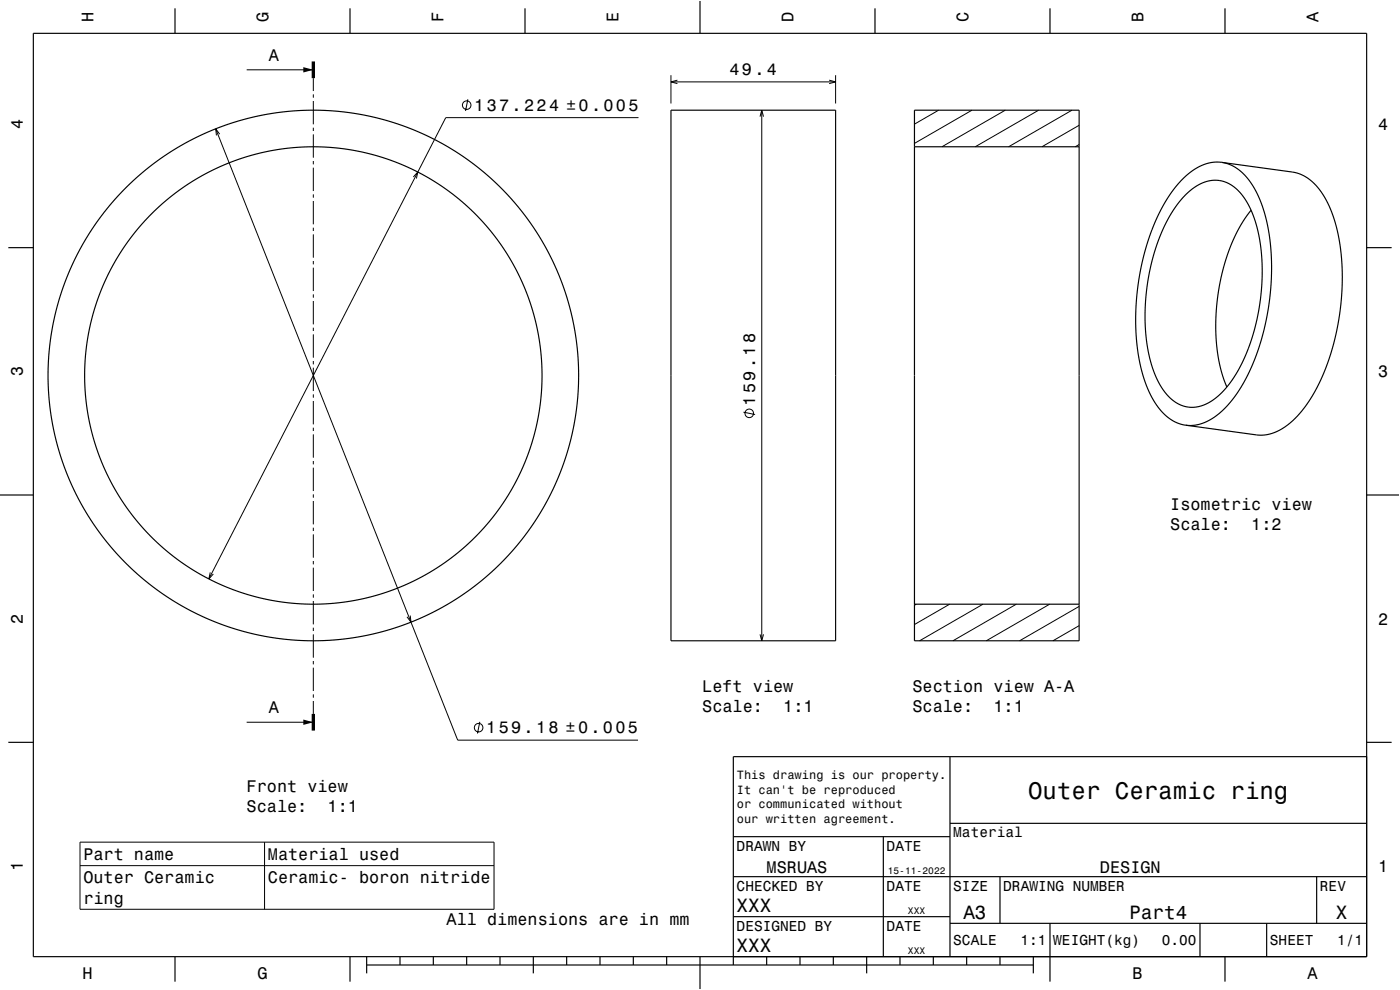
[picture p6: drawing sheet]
<svg xmlns="http://www.w3.org/2000/svg" width="420mm" height="297mm" viewBox="0 0 420 297" stroke-linecap="round" stroke-linejoin="round" font-family="sans-serif">
<g fill="none" stroke="#000" stroke-width=".3">
<path d="M64.7 38.6l72.6 183.4h54.1M74 20.9h20M94 23.4v3.9M94 28.3v1M94 30.3v7M94 38.3v1M140.4 29.8l-.7 3.5M191.6 35.3h-57.9l-71 138.4M201.3 22.6v8.5M201.3 24.6h49.4M203.2 24l-1.9 .6 1.9 .5M228 35l.5-1.9 .5 1.9"/>
<path d="M228.5 33.1v159.1M248.8 24l1.9 .6-1.9 .5M250.7 22.6v8.5M281.6 33.1l-7.3 4.1M291.6 33.1l-17.3 9.9M301.6 33.1l-19 10.9M311.6 33.1l-19 10.9M321.6 33.1l-19 10.9M323.7 37.6l-11.1 6.4M65.9 40.2l-1.2-1.6 .2 2M94 40.3v7M94 48.3v1"/>
<path d="M94 50.3v7M94 58.3v1M124 53.1l1.3-1.5-.4 2M323.7 43.4l-1.1 .6M94 60.3v7M94 68.3v1M94 70.3v7M94 78.3v1M94 80.3v7M94 88.3v1M94 90.3v7M94 98.3v1"/>
<path d="M94 100.3v7M94 108.3v1M94 110.3v7M94 118.3v1M94 120.3v7M94 128.3v1M94 130.3v7M94 138.3v1M223 123.7l3.5 .7M94 140.3v7M94 148.3v1M94 150.3v7"/>
<path d="M94 158.3v1M63.1 171.7l-.4 2 1.3-1.5M94 160.3v7M94 168.3v1M94 170.3v7M94 178.3v1M94 180.3v7M94 188.3v1M94 190.3v7M94 198.3v1M123.1 184.7l.2 1.9-1.2-1.6M228 190.3l.5 1.9 .5-1.9"/>
<path d="M274.9 181.3l-.6 .3M284.9 181.3l-10.6 6.1M294.9 181.3l-19 10.9M304.9 181.3l-19 10.9M314.9 181.3l-19 10.9M323.7 187.7l-7.8 4.5M323.7 181.9l-17.8 10.3M74 216.7h20M94 200.3v7M94 208.3v1M94 210.3v3.9M143.9 216.5l-.7 3.5"/>
<path d="M24 252.6h124.2v20.2h-124.2zM24 259.7h124.2M79.4 252.6v20.2"/>
<circle cx="140" cy="31.5" r="1.28"/>
<circle cx="224.8" cy="124" r="1.28"/>
<circle cx="143.6" cy="218.3" r="1.28"/>
</g>
<g fill="none" stroke="#000" stroke-width=".35">
<path d="M10 10h400v277h-400zM52.5 2.5v7.5M105 2.5v7.5M157.5 2.5v7.5M210 0v10M262.5 2.5v7.5M315 2.5v7.5M367.5 2.5v7.5M201.3 33.1h49.4v159.1h-49.4zM274.3 33.1h49.4v159.1h-49.4zM274.3 44h49.4M355.8 58.4l1.8-1.7 2.1-1.3 2-.9 2-.4h2l1.9 .5 1.9 1 1.5 1.2 1.6 1.6 1.5 2.3 2.3 5.2 1.5 6.1 .7 7.2-.2 7.6-1 7.4-1.9 7.6-2.8 6.9-3.1 5.4-3.6 4.2-2 1.6-2 1.2-2 .8-1.9 .3-2.9-.3-2.7-1.3-2.3-2.1-2.2-3-1.6-3.4-1.5-4.6-.9-5.1-.5-5.4 .1-5.6 .6-5.7 1-5.7 1.5-5.4 1.8-5 2.3-4.5 2.4-3.7z"/>
<path d="M366.5 48.7l1.8 .4 1.9 .9 1.9 1.3 1.5 1.4 1.4 1.8 1.5 2.4 2.4 5.5 1.5 6 .9 7.3 .1 7.7-.7 7.7-1.5 7.8-2.1 6.9-2.8 6.7-3.4 5.7-3.6 4.4-2.1 1.9-1.9 1.3-3.7 1.5-1.8 .3h-2.1M366.5 48.7l-2.1-.1-1.8 .3-3.7 1.6-1.9 1.3-2.1 1.8-3.7 4.4-3.3 5.7-2.7 6.4-2.3 7.3-1.4 7.9-.7 7.6v7.5l.9 7.3 1.6 6.3 2.4 5.4 2.8 4.1 1.7 1.6 1.7 1.1 1.9 .9 1.9 .5M366.5 48.7l22.4 3.2 1.7 .6 1.8 1 1.8 1.5 1.5 1.6 2 3.2 1.8 3.8 1.3 4.2 1 4.4 .7 5.2 .2 5-.2 5.6-.5 5.5-1 5.7-1.2 5-1.5 4.8-2 4.8-2.3 4.5-2.4 3.6-2.7 3.3-2.9 2.5-2.1 1.3-1.8 .9-2.1 .5-1.9 .2-22.4-3M2.5 74.3h7.5M375.3 63.1l-3.5 5.2-2.8 6.1-2.1 6.6-1.5 7.5-.7 7.5 .3 7.4 1.2 7.2 1.9 5.5M410 74.3h7.5M0 148.5h10M410 148.5h10M274.3 181.3h49.4M2.5 222.7h7.5M285 227v60M410 222.7h7.5"/>
<path d="M410 227h-190v62.5M220 251h65M265 251v36M285 247h125M220 275h65M220 263h190M285 277h125M300 263v14M315 277v17.5M360 277v10M380 277v10M395 263v14"/>
<path d="M52.5 287v7.5M105 287v7.5M110 289.5h200M110 287v5M120 287v2.5M130 287v2.5M140 287v2.5M150 287v2.5M160 287v5M170 287v2.5M180 287v2.5M190 287v2.5"/>
<path d="M200 287v2.5M210 287v10M230 287v2.5M240 287v2.5M250 287v2.5M260 287v5M270 287v2.5M280 287v2.5M290 287v2.5M300 287v2.5M310 287v5M367.5 287v7.5"/>
<circle cx="94" cy="112.6" r="68.6"/>
<circle cx="94" cy="112.6" r="79.6"/>
</g>
<path d="M94 18.4v5M94 214.2v5" fill="none" stroke="#000" stroke-width="1" stroke-linecap="butt"/>
<g fill="#000">
<path d="M91 20.1l3 .8-3 .8z" fill-rule="evenodd"/>
<path d="M91 215.9l3 .8-3 .8z" fill-rule="evenodd"/>
</g>
<path d="M0 0h420v297h-420" fill="none" stroke="#fff" stroke-width=".3"/>
<text font-size="7.2" x="308.5" y="239.6">Outer Ceramic ring</text>
<g font-size="5.8">
<text x="221" y="273.6">XXX</text>
<text x="289" y="275.6">A3</text>
<text x="338.8" y="275.6">Part4</text>
<text x="400.8" y="275.6">X</text>
<text x="221" y="285.6">XXX</text>
</g>
<g font-size="5">
<text x="28.1" y="6.5" transform="rotate(-90 28.1 6.5)">H</text>
<text x="80.6" y="6.5" transform="rotate(-90 80.6 6.5)">G</text>
<text x="133.1" y="6.5" transform="rotate(-90 133.1 6.5)">F</text>
<text x="185.6" y="6.5" transform="rotate(-90 185.6 6.5)">E</text>
<text x="238.1" y="6.5" transform="rotate(-90 238.1 6.5)">D</text>
<text x="290.6" y="6.5" transform="rotate(-90 290.6 6.5)">C</text>
<text x="343.1" y="6.5" transform="rotate(-90 343.1 6.5)">B</text>
<text x="395.6" y="6.5" transform="rotate(-90 395.6 6.5)">A</text>
<text x="80.7" y="18.3">A</text>
<text x="218.9" y="22.6">49.4</text>
<text x="142.3" y="33.3">137.224 ±0.005</text>
<text x="6.8" y="38.7" transform="rotate(-90 6.8 38.7)">4</text>
<text x="413.5" y="39">4</text>
<text x="6.8" y="112.9" transform="rotate(-90 6.8 112.9)">3</text>
<text x="413.5" y="113.2">3</text>
<text x="226.5" y="121.7" transform="rotate(-90 226.5 121.7)">159.18</text>
<text x="351.1" y="153">Isometric view</text>
<text x="351.1" y="159">Scale:</text>
<text x="375.4" y="159">1:2</text>
<text x="6.8" y="187.1" transform="rotate(-90 6.8 187.1)">2</text>
<text x="413.5" y="187.4">2</text>
<text x="210.7" y="207.5">Left view</text>
<text x="273.7" y="207.5">Section view A-A</text>
<text x="80.7" y="214">A</text>
<text x="210.7" y="213.6">Scale:</text>
<text x="235" y="213.6">1:1</text>
<text x="273.7" y="213.6">Scale:</text>
<text x="298" y="213.6">1:1</text>
<text x="145.9" y="220">159.18 ±0.005</text>
<text x="74" y="237.5">Front view</text>
<text x="74" y="243.6">Scale:</text>
<text x="98.3" y="243.6">1:1</text>
<text x="6.8" y="261.3" transform="rotate(-90 6.8 261.3)">1</text>
<text x="25" y="258">Part name</text>
<text x="80.4" y="258">Material used</text>
<text x="230" y="261.9">MSRUAS</text>
<text x="330" y="261.9">DESIGN</text>
<text x="413.5" y="261.6">1</text>
<text x="25" y="265">Outer Ceramic</text>
<text x="80.4" y="265">Ceramic- boron nitride</text>
<text x="25" y="271.1">ring</text>
<text x="134" y="277.5">All dimensions are in mm</text>
<text x="24.7" y="293.8">H</text>
<text x="77.2" y="293.8">G</text>
<text x="339.7" y="293.8">B</text>
<text x="392.2" y="293.8">A</text>
</g>
<g font-size="4.3">
<text x="286" y="251.2">Material</text>
<text x="221" y="255.2">DRAWN BY</text>
<text x="266" y="255.2">DATE</text>
<text x="221" y="267.2">CHECKED BY</text>
<text x="266" y="267.2">DATE</text>
<text x="286" y="267.2">SIZE</text>
<text x="301" y="267.2">DRAWING NUMBER</text>
<text x="396" y="267.2">REV</text>
<text x="221" y="279.2">DESIGNED BY</text>
<text x="266" y="279.2">DATE</text>
<text x="286" y="283.6">SCALE</text>
<text x="306.2" y="283.6">1:1</text>
<text x="316" y="283.6">WEIGHT(kg)</text>
<text x="348.6" y="283.6">0.00</text>
<text x="381" y="283.6">SHEET</text>
<text x="401.2" y="283.6">1/1</text>
</g>
<g font-size="3.6">
<text x="221.1" y="233.8">This drawing is our property.</text>
<text x="221.1" y="238.1">It can't be reproduced</text>
<text x="221.1" y="242.5">or communicated without</text>
<text x="221.1" y="246.8">our written agreement.</text>
</g>
<g font-size="2.9">
<text x="266.3" y="262.3">15-11-2022</text>
<text x="272.4" y="274.3">XXX</text>
<text x="272.4" y="286.3">XXX</text>
</g>
</svg>
